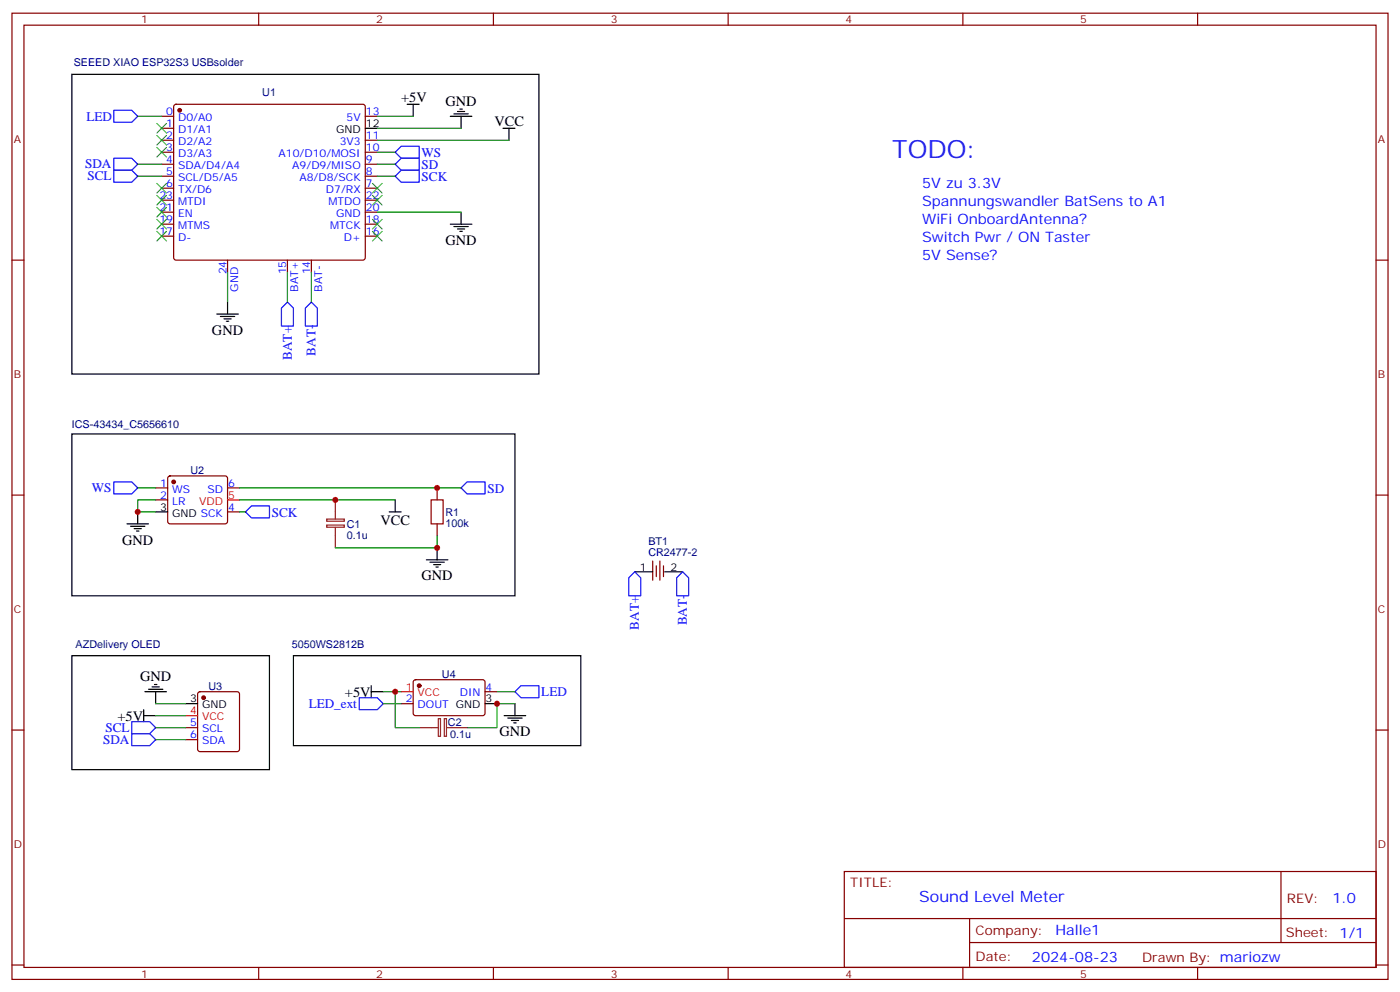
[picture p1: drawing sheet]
<svg xmlns="http://www.w3.org/2000/svg" width="412mm" height="292mm" viewBox="0 0 412 292" stroke-linecap="round" stroke-linejoin="round" font-family="sans-serif">
<g fill="none" stroke="#870000" stroke-width=".35">
<path d="M3.5 3.9h405.4v284.3h-405.4zM7.1 7.4h398.2v277.3h-398.2zM76.2 3.9v3.5M145.3 3.9v3.5M214.5 3.9v3.5M283.6 3.9v3.5M352.8 3.9v3.5M47.6 34.2h3.6M47.6 37.7h3.6M51.4 30.9l.5-.2h55l.5 .2 .2 .5v44.4l-.2 .5-.5 .3h-55l-.5-.3-.2-.5v-44.4zM107.6 34.2h3.5M47.6 41.3h3.6"/>
<path d="M47.6 44.8h3.6M47.6 48.3h3.6M47.6 51.9h3.6M47.6 55.4h3.6M47.6 58.9h3.6M107.6 41.3h3.5M107.6 44.8h3.5M107.6 48.3h3.5M107.6 51.9h3.5M107.6 55.4h3.5M107.6 58.9h3.5M3.5 76.6h3.6"/>
<path d="M47.6 62.4h3.6M47.6 66h3.6M47.6 69.5h3.6M67 76.6v3.5M84.7 76.6v3.5M91.7 76.6v3.5M107.6 62.4h3.5M107.6 66h3.5M107.6 69.5h3.5M405.3 76.6h3.6M3.5 145.7h3.6M45.9 143.6h3.5"/>
<path d="M45.9 147.1h3.5M49.6 140.3l.5-.2h16.2l.5 .2 .2 .5v12.7l-.2 .5-.5 .2h-16.2l-.5-.3-.2-.4v-12.7zM67 143.6h3.6M67 150.6h3.6M128.8 143.6v3.5M128.8 154.2v3.5M405.3 145.7h3.6M192.3 165.1v5.6M193.3 166.5v3.2M194.4 165.1v5.6M195.4 166.5v3.2M3.5 214.8h3.6"/>
<path d="M54.7 214.1h3.5M54.7 217.7h3.5M58.4 203.8l.5-.2h10.9l.5 .2 .3 .5v16.2l-.3 .5-.5 .2h-10.9l-.5-.2-.2-.5v-16.2zM118.2 207.1h3.5M121.9 200.2l.5-.2 20 .1 .5 .6-.1 9.5-.6 .4-20.1-.1-.4-.6v-9.2zM142.9 203.6h3.5M405.3 214.8h3.6M248.7 256.5h156.6v28.2h-156.6zM377.3 256.5v20.9M248.7 270.3h156.5M285.6 277.4h119.6M285.6 270.3v14.1"/>
<path d="M3.5 284h3.6M76.2 284.7v3.5M145.3 284.7v3.5M214.5 284.7v3.5M283.6 284.7v3.5M352.8 284.7v3.5M405.3 284h3.6"/>
</g>
<g fill="#870000" stroke="#870000" stroke-width=".35">
<circle cx="51.2" cy="141.8" r=".53"/>
<circle cx="60" cy="205.3" r=".53"/>
<circle cx="52.9" cy="32.5" r=".53"/>
<circle cx="123.5" cy="201.8" r=".53"/>
</g>
<g fill="none" stroke="#000" stroke-width=".35">
<path d="M21.2 21.9h137.5v88.2h-137.5zM107.6 37.7h3.5M119.9 30.7h3.6M121.7 30.7v3.5M132.6 34.2h6.4M133.7 33.5h4.2M134.8 32.8h2.1M135.5 32.1h.7M135.8 34.2v3.5M148.2 37.7h3.5M149.9 37.7v3.6M132.6 66h6.4"/>
<path d="M133.7 66.7h4.2M134.8 67.4h2.1M135.5 68.1h.7M135.8 62.4v3.6M63.9 92.4h6.3M64.9 93.1h4.2M66 93.8h2.1M66.7 94.5h.7M67 88.9v3.5M21.2 127.7h130.5v47.6h-130.5zM37.4 154.2h6.3M38.5 154.9h4.2"/>
<path d="M39.5 155.6h2.1M40.2 156.3h.7M40.6 150.6v3.6M45.9 150.6h3.5M114.7 150.6h3.5M116.4 147.1v3.5M125.6 164.7h6.3M126.6 165.5h4.3M127.7 166.2h2.1M128.4 166.9h.7M128.8 161.2v3.5M187 168.3h5.3"/>
<path d="M195.8 168.3h5.3M21.2 193h58.2v33.5h-58.2zM86.4 193h84.7v26.4h-84.7zM42.3 210.6h3.6M42.3 208.8v3.6M42.7 203.6h6.3M43.7 202.8h4.3M44.8 202.1h2.1M45.5 201.4h.7M45.9 203.6v3.5M54.7 207.1h3.5M109.4 203.6h3.5"/>
<path d="M109.4 201.8v3.5M142.9 207.1h3.5M148.5 210.6h6.4M149.6 211.3h4.2M150.6 212h2.2M151.3 212.7h.7M151.7 207.1v3.5"/>
</g>
<path d="M67 147.1h3.6M54.7 210.6h3.5M118.2 203.6h3.5" fill="none" stroke="#f00" stroke-width=".35"/>
<g fill="none" stroke="#00f" stroke-width=".35">
<path d="M33.5 32.5h5.3l1.8 1.7-1.8 1.8h-5.3zM33.5 46.6h5.3l1.8 1.7-1.8 1.8h-5.3zM33.5 50.1h5.3l1.8 1.8-1.8 1.7h-5.3zM116.4 51.9l1.8-1.8h5.3v3.5h-5.3zM116.4 44.8l1.8-1.8h5.3v3.6h-5.3zM116.4 48.3l1.8-1.7h5.3v3.5h-5.3zM84.7 88.9l1.7 1.8v5.3h-3.5v-5.3zM91.7 88.9l1.8 1.8v5.3h-3.5v-5.3zM33.5 141.8h5.3l1.8 1.8-1.8 1.7h-5.3zM72.3 150.6l1.8-1.7h5.3v3.5h-5.3zM135.8 143.6l1.8-1.8h5.3v3.5h-5.3zM187 168.3l1.7 1.7v5.3h-3.5v-5.3z"/>
<path d="M201.1 168.3l1.7 1.7v5.3h-3.5v-5.3zM38.8 212.4h5.3l1.8 1.7-1.8 1.8h-5.3zM38.8 215.9h5.3l1.8 1.8-1.8 1.7h-5.3zM105.8 205.3h5.3l1.8 1.8-1.8 1.7h-5.3zM151.7 203.6l1.8-1.8h5.2v3.5h-5.2z"/>
</g>
<g fill="none" stroke="#008700" stroke-width=".35">
<path d="M40.6 34.2h7M111.1 34.2h10.6M111.1 37.7h24.7M40.6 48.3h7M40.6 51.9h7M111.1 41.3h38.8M111.1 48.3h5.3M111.1 51.9h5.3M111.1 44.8h5.3M111.1 62.4h24.7M67 80.1v8.8M84.7 80.1v8.8"/>
<path d="M91.7 80.1v8.8M40.6 143.6h5.3M45.9 147.1h-5.3v3.5h5.3M70.6 143.6h65.2M70.6 150.6h1.7M70.6 147.1h45.8M128.8 157.7v3.5h-30M45.9 207.1h8.8M45.9 210.6h8.8M45.9 214.1h8.8M45.9 217.7h8.8M112.9 207.1h5.3"/>
<path d="M112.9 203.6h5.3M116.4 203.6v10.5h7.1M146.4 203.6h5.3M151.7 207.1h-5.3v7h-8.8"/>
</g>
<path d="M127 147.1h3.5v7.1h-3.5z" fill="none" stroke="#a10000" stroke-width=".35"/>
<path d="M96.2 154.5h5.2v.7h-5.2zM96.2 152.8h5.2v.6h-5.2zM98.8 147.1v5.7M98.8 155.2v6M123.5 214.1h5.6M129.1 211.5h.7v5.2h-.7zM130.9 211.5h.6v5.2h-.6zM131.6 214.1h6" fill="none" stroke="#8c2424" stroke-width=".35"/>
<g fill="none" stroke="#3c3" stroke-width=".35">
<path d="M46.2 39.9l2.8 2.8M46.2 36.3l2.8 2.9M49 39.9l-2.8 2.8M49 36.3l-2.8 2.9M46.2 57.5l2.8 2.8M46.2 54l2.8 2.8M46.2 43.4l2.8 2.8M49 57.5l-2.8 2.8M49 54l-2.8 2.8M49 43.4l-2.8 2.8M109.7 54l2.8 2.8M109.7 57.5l2.8 2.8"/>
<path d="M112.5 54l-2.8 2.8M112.5 57.5l-2.8 2.8M46.2 68.1l2.8 2.8M46.2 64.6l2.8 2.8M46.2 61l2.8 2.9M49 68.1l-2.8 2.8M49 64.6l-2.8 2.8M49 61l-2.8 2.9M109.7 64.6l2.8 2.8M109.7 68.1l2.8 2.8M112.5 64.6l-2.8 2.8M112.5 68.1l-2.8 2.8"/>
</g>
<g fill="#c00">
<circle cx="128.8" cy="143.6" r=".88"/>
<circle cx="98.8" cy="147.1" r=".88"/>
<circle cx="128.8" cy="161.2" r=".88"/>
<circle cx="40.6" cy="150.6" r=".88"/>
<circle cx="146.4" cy="207.1" r=".88"/>
<circle cx="116.4" cy="203.6" r=".88"/>
</g>
<text font-size="7.4" fill="#00f" x="262.8" y="46.6">TODO:</text>
<text font-size="4.6" fill="#00f" x="270.8" y="265.5">Sound Level Meter</text>
<g font-size="4.2">
<text x="118.2" y="30">+5V</text>
<text x="131.2" y="31.1">GND</text>
<text x="145.7" y="37">VCC</text>
<text x="131.2" y="72">GND</text>
<text x="62.4" y="98.5">GND</text>
<text x="112.1" y="154.6">VCC</text>
<text x="36" y="160.2">GND</text>
<text x="124.2" y="170.8">GND</text>
<text x="41.3" y="200.4">GND</text>
<text x="101.6" y="205">+5V</text>
<text x="34.6" y="212.1">+5V</text>
<text x="147.1" y="216.6">GND</text>
</g>
<g font-size="4.2" fill="#00f">
<text x="271.6" y="55.4">5V zu 3.3V</text>
<text x="271.6" y="60.7">Spannungswandler BatSens to A1</text>
<text x="271.6" y="66">WiFi OnboardAntenna?</text>
<text x="271.6" y="71.3">Switch Pwr / ON Taster</text>
<text x="271.6" y="76.6">5V Sense?</text>
<text x="392.5" y="265.7">1.0</text>
<text x="310.9" y="275.3">Halle1</text>
<text x="304" y="283.1">2024-08-23</text>
</g>
<g font-size="3.9" fill="#00f">
<text x="25.5" y="35.5">LED</text>
<text x="124.2" y="46.2">WS</text>
<text x="25.1" y="49.6">SDA</text>
<text x="25.7" y="53.1">SCL</text>
<text x="124.2" y="53.2">SCK</text>
<text x="124.2" y="49.7">SD</text>
<text x="85.9" y="105.9" transform="rotate(-90 85.9 105.9)">BAT+</text>
<text x="93" y="104.7" transform="rotate(-90 93 104.7)">BAT-</text>
<text x="27" y="144.8">WS</text>
<text x="143.6" y="145">SD</text>
<text x="80.1" y="152">SCK</text>
<text x="188.2" y="185.3" transform="rotate(-90 188.2 185.3)">BAT+</text>
<text x="202.3" y="184.1" transform="rotate(-90 202.3 184.1)">BAT-</text>
<text x="90.9" y="208.3">LED_ext</text>
<text x="159.5" y="204.8">LED</text>
<text x="31" y="215.4">SCL</text>
<text x="30.4" y="218.9">SDA</text>
</g>
<g font-size="3.9" fill="#800">
<text x="250.5" y="261.1">TITLE:</text>
<text x="379.1" y="265.7">REV:</text>
<text x="287.4" y="275.3">Company:</text>
<text x="378.7" y="275.9">Sheet: 1/1</text>
<text x="287.4" y="282.9">Date:</text>
<text x="336.4" y="283">Drawn By: mariozw</text>
</g>
<g font-size="3.2" fill="#800">
<text x="41.6" y="6.9">1</text>
<text x="110.8" y="6.9">2</text>
<text x="179.9" y="6.9">3</text>
<text x="249.1" y="6.9">4</text>
<text x="318.2" y="6.9">5</text>
<text x="4.1" y="42">A</text>
<text x="405.9" y="42">A</text>
<text x="4.1" y="111.1">B</text>
<text x="405.9" y="111.1">B</text>
<text x="4.1" y="180.3">C</text>
<text x="405.9" y="180.3">C</text>
<text x="4.1" y="249.4">D</text>
<text x="405.9" y="249.4">D</text>
<text x="41.6" y="287.7">1</text>
<text x="110.8" y="287.7">2</text>
<text x="179.9" y="287.7">3</text>
<text x="249.1" y="287.7">4</text>
<text x="318.2" y="287.7">5</text>
</g>
<g font-size="3.2" fill="#000080">
<text x="21.7" y="19.5">SEEED XIAO ESP32S3 USBsolder</text>
<text x="77.3" y="28.3">U1</text>
<text x="21.2" y="125.9">ICS-43434_C5656610</text>
<text x="56.1" y="139.5">U2</text>
<text x="102.1" y="155.3">C1</text>
<text x="131.2" y="155">100k</text>
<text x="131.2" y="151.8">R1</text>
<text x="102.1" y="158.5">0.1u</text>
<text x="191" y="160.4">BT1</text>
<text x="191" y="163.5">CR2477-2</text>
<text x="22.3" y="190.6">AZDelivery OLED</text>
<text x="85.9" y="190.6">5050WS2812B</text>
<text x="61.4" y="203">U3</text>
<text x="130.2" y="199.4">U4</text>
<text x="132" y="213.5">C2</text>
<text x="132.6" y="217">0.1u</text>
</g>
<g font-size="3.2" fill="#00f">
<text x="49" y="33.9">0</text>
<text x="52.5" y="35.6">D0/A0</text>
<text x="102.1" y="35.6">5V</text>
<text x="107.8" y="33.9">13</text>
<text x="49" y="37.4">1</text>
<text x="49" y="40.9">2</text>
<text x="52.5" y="39.2">D1/A1</text>
<text x="107.8" y="40.9">11</text>
<text x="49" y="44.4">3</text>
<text x="49" y="48">4</text>
<text x="52.5" y="42.7">D2/A2</text>
<text x="52.5" y="46.2">D3/A3</text>
<text x="82.1" y="46.2">A10/D10/MOSI</text>
<text x="100.1" y="42.7">3V3</text>
<text x="107.8" y="48">9</text>
<text x="107.8" y="44.4">10</text>
<text x="49" y="51.5">5</text>
<text x="52.5" y="49.7">SDA/D4/A4</text>
<text x="52.5" y="53.3">SCL/D5/A5</text>
<text x="86.1" y="49.7">A9/D9/MISO</text>
<text x="88.2" y="53.3">A8/D8/SCK</text>
<text x="107.8" y="51.5">8</text>
<text x="46.9" y="58.6">23</text>
<text x="49" y="55">6</text>
<text x="52.5" y="56.8">TX/D6</text>
<text x="96" y="56.8">D7/RX</text>
<text x="107.8" y="55">7</text>
<text x="107.8" y="58.6">22</text>
<text x="46.9" y="62.1">21</text>
<text x="46.9" y="65.6">19</text>
<text x="52.5" y="60.3">MTDI</text>
<text x="52.5" y="63.9">EN</text>
<text x="96.7" y="60.3">MTDO</text>
<text x="99" y="63.9">GND</text>
<text x="107.8" y="62.1">20</text>
<text x="107.8" y="65.6">18</text>
<text x="46.9" y="69.1">17</text>
<text x="52.5" y="67.4">MTMS</text>
<text x="52.5" y="70.9">D-</text>
<text x="97.3" y="67.4">MTCK</text>
<text x="101.3" y="70.9">D+</text>
<text x="107.8" y="69.1">16</text>
<text x="66.7" y="80.8" transform="rotate(-90 66.7 80.8)">24</text>
<text x="84.3" y="80.8" transform="rotate(-90 84.3 80.8)">15</text>
<text x="91.4" y="80.8" transform="rotate(-90 91.4 80.8)">14</text>
<text x="70.2" y="85.8" transform="rotate(-90 70.2 85.8)">GND</text>
<text x="87.8" y="85.8" transform="rotate(-90 87.8 85.8)">BAT+</text>
<text x="94.9" y="85.8" transform="rotate(-90 94.9 85.8)">BAT-</text>
<text x="47.2" y="143.2">1</text>
<text x="67.2" y="143.2">6</text>
<text x="47.2" y="146.8">2</text>
<text x="50.7" y="145">WS</text>
<text x="50.7" y="148.5">LR</text>
<text x="61.1" y="145">SD</text>
<text x="67.2" y="150.3">4</text>
<text x="143.1" y="203.2">4</text>
<text x="119.5" y="206.7">2</text>
<text x="123" y="208.5">DOUT GND</text>
<text x="135.4" y="205">DIN</text>
<text x="56" y="213.8">5</text>
<text x="59.5" y="215.5">SCL</text>
<text x="56" y="217.3">6</text>
<text x="59.5" y="219.1">SDA</text>
</g>
<g font-size="3.2">
<text x="99" y="39.2">GND</text>
<text x="107.8" y="37.4">12</text>
<text x="47.2" y="150.3">3</text>
<text x="50.7" y="152">GND SCK</text>
<text x="188.5" y="167.9">1</text>
<text x="197.6" y="167.9">2</text>
<text x="56" y="206.7">3</text>
<text x="59.5" y="208.5">GND</text>
<text x="143.1" y="206.7">3</text>
</g>
<g font-size="3.2" fill="#f00">
<text x="58.7" y="148.5">VDD</text>
<text x="67.2" y="146.8">5</text>
<text x="119.5" y="203.2">1</text>
<text x="123" y="205">VCC</text>
<text x="56" y="210.3">4</text>
<text x="59.5" y="212">VCC</text>
</g>
</svg>
